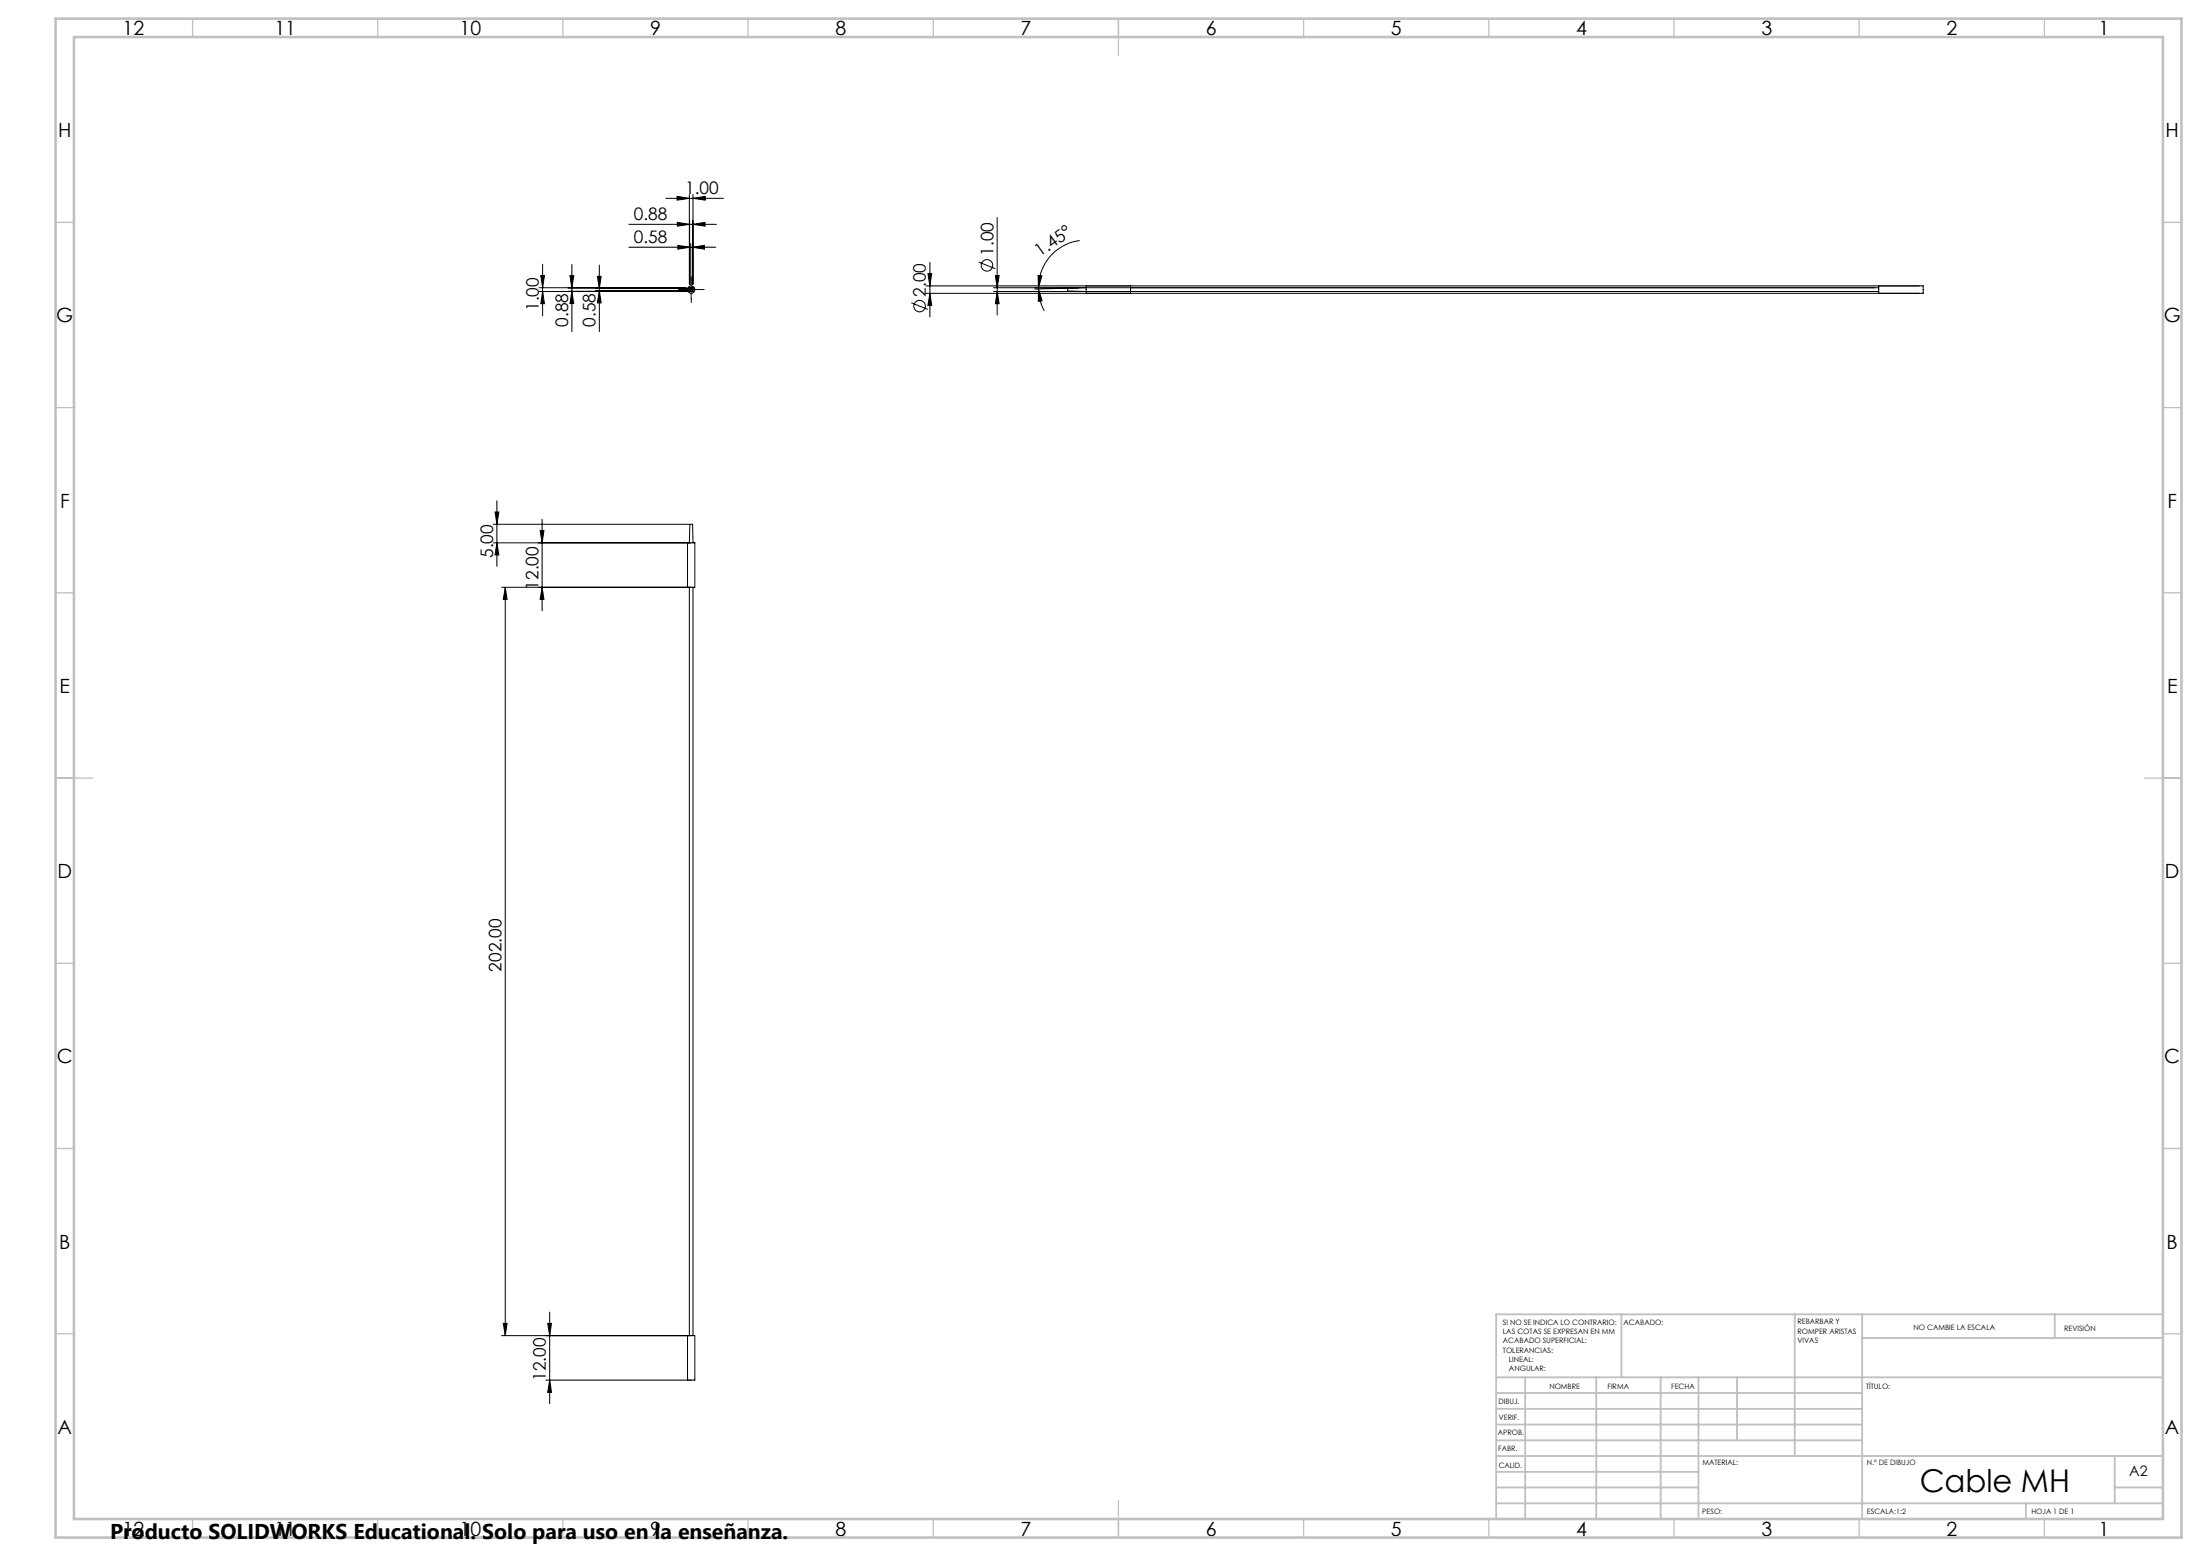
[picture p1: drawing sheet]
<svg xmlns="http://www.w3.org/2000/svg" width="594mm" height="420mm" viewBox="0 0 594 420" stroke-linecap="round" stroke-linejoin="round" font-family="sans-serif">
<g fill="none" stroke="#000" stroke-width=".27">
<path d="M179.8 53.5h15.5M182.8 53l3.3 .5-3.3 .5zM186.1 52.5v24.2M186.2 59.5v17.2M187.1 53.5l3.3-.5v1zM187.1 52.5v24.2M269.2 58.7v26.3M145.5 77.7h39.6M145.5 78.7h39.6M146 74.4h1l-.5 3.3zM146.5 78.7l.5 3.3h-1zM146.5 71.3v14"/>
<path d="M153.4 78.6h32.7M153.4 77.7h32.7M153.9 74.4h1l-.5 3.3zM154.4 78.6l.5 3.3h-1zM154.4 71.4v18.1M160.8 78.5h25.1M160.8 77.9h25.1M161.3 74.6h1l-.5 3.3zM161.8 78.5l.5 3.3h-1zM161.8 71.5v18M169.8 66.7h23.5M169.8 60.6h23.6"/>
<path d="M182.9 60l3.3 .6-3.3 .4zM183 66.2l3.3 .5-3.3 .6zM184.1 78.2h5M186.1 77.7v1M186.1 77.7h1M186.1 78.7h1M186.1 77.7l.2 .1M186.3 77.8h.7M186.3 78.5l-.2 .2M186.3 78.5h.7M186.3 77.8v.7M186.3 65.7v11.2"/>
<path d="M186.6 75.7v5M186.9 66.7l3.3-.5v1.1zM186.9 65.7v11.2M187 78.5l.1 .2M187 77.8v.7M187.1 60.6l3.3-.6v1zM187.1 77.7v1M187.1 77.7l-.1 .1M250 77.2h269.3v2h-269.3M250.5 73.9h1.1l-.5 3.3zM251.1 70.8v14.7M251.1 79.2l.5 3.3h-1.1z"/>
<path d="M264.3 70.7l4.4 1.8M268.3 77.7h239M268.3 78.7h239M268.7 74.4h1.1l-.6 3.3zM269.2 78.7l.6 3.3h-1.1zM280.3 74.3l1 .2-.9 3.2zM280.4 78l1 3.2-1 .1zM280.4 77.7v.3M280.4 78l.4 3.1 1.2 2.8M291.3 77.7l-11.9 .3M291.5 64.9a12.8 12.8 0 0 0-11.1 12.8M293.3 77.2v2"/>
<path d="M293.3 77.7l-5 .1v.7l5 .2M305.3 77.2v2M507.3 77.2v2M246.1 81.7l4.4 1.8M133.7 138.2h1l-.5 3.3zM134.2 135.2v17.7M133.2 146.5h53.4M133.2 141.5h52.8M134.2 146.5l.5 3.3h-1zM135.4 158.5h51.2M136.4 158.5v202M136.4 158.5l.5 3.3h-1z"/>
<path d="M145.8 143.2h1.1l-.5 3.3zM146.4 140.2v24.7M146.4 158.5l.5 3.3h-1.1zM185.6 146.5h2v12h-2zM186.1 158.5v202M186.1 146.5l.2-5h.7l.1 5M187.1 158.5v202M135.9 357.2h1l-.5 3.3zM147.9 357.2h1l-.5 3.3zM148.4 354.2v24.7M135.4 360.5h51.2M147.4 372.5h39.2"/>
<path d="M148.4 372.5l.5 3.3h-1zM185.6 360.5h2v12h-2z"/>
<circle cx="186.6" cy="78.2" r=".99"/>
<circle cx="266.5" cy="71.6" r="1.55"/>
<circle cx="248.3" cy="82.6" r="1.55"/>
</g>
<path d="M184.1 78.2h-1M186.6 75.7v-1M189.1 78.2h1M186.6 80.7v1" fill="none" stroke="#000" stroke-width=".27" stroke-dasharray="15.2 1.3 1.3 1.3"/>
<g fill="none" stroke="#c0c0c0" stroke-width=".35">
<path d="M52 5v5M102 5v5M152 5v5M202 5v5M252 5v5M302 5v10M352 5v5M402 5v5M452 5v5M502 5v5M552 5v5M15 60h5"/>
<path d="M584 60h5M15 110h5M584 110h5M15 160h5M584 160h5M15 210h10M579 210h10M15 260h5M584 260h5M15 310h5M584 310h5M15 360h5"/>
<path d="M584 360h5M52 410v5M102 410v5M152 410v5M202 410v5M252 410v5M302 405v10M352 410v5M402 410v5M452 410v5M502 410v5M552 410v5"/>
</g>
<g fill="none" stroke="#c0c0c0" stroke-width=".5">
<path d="M437.8 354.8v17M484.6 354.8v38.2M502.8 354.8v55.2M554.8 354.8v6.4M584 354.8h-180v55.2M404 371.8h180M404 376h98.8M411.8 371.8v38.2M431 371.8v38.2M448.4 371.8v38.2M458.6 371.8v38.2M469 371.8v17"/>
<path d="M502.8 361.2h81.2M404 388.8h98.8M404 384.5h98.8M404 380.3h98.8M404 397.3h54.6M404 393h180M571 393v12.8M404 405.8h180M404 401.5h54.6M547 405.8v4.2M571 401.5h13"/>
</g>
<path d="M15 5h574v410h-574zM20 10h564v400h-564z" fill="none" stroke="#c0c0c0" stroke-width=".7"/>
<g fill="#000">
<path d="M182.8 53l3.3 .5-3.3 .5zM187.1 53.5l3.3-.5v1zM183 66.2l3.3 .5-3.3 .6zM186.9 66.7l3.3-.5v1.1zM182.9 60l3.3 .6-3.3 .4zM187.1 60.6l3.3-.6v1z"/>
<path d="M146.5 78.7l.5 3.3h-1zM146 74.4h1l-.5 3.3zM161.8 78.5l.5 3.3h-1zM161.3 74.6h1l-.5 3.3zM154.4 78.6l.5 3.3h-1zM153.9 74.4h1l-.5 3.3zM148.4 372.5l.5 3.3h-1zM147.9 357.2h1l-.5 3.3zM135.9 357.2h1l-.5 3.3zM136.4 158.5l.5 3.3h-1zM146.4 158.5l.5 3.3h-1.1zM145.8 143.2h1.1l-.5 3.3zM134.2 146.5l.5 3.3h-1zM133.7 138.2h1l-.5 3.3z"/>
<path d="M251.1 79.2l.5 3.3h-1.1zM250.5 73.9h1.1l-.5 3.3z"/>
<path d="M269.2 78.7l.6 3.3h-1.1zM268.7 74.4h1.1l-.6 3.3z"/>
<path d="M280.4 78v3.3l1-.1zM280.3 74.3l.1 3.4 .9-3.2z"/>
</g>
<text font-size="8.5" x="518.3" y="402.7">Cable MH</text>
<text font-size="5.8" x="29.7" y="415.3">Producto SOLIDWORKS Educational. Solo para uso en la enseñanza.</text>
<g font-size="5.3">
<text x="33.1" y="9.5">12</text>
<text x="74.1" y="9.5">11</text>
<text x="124.1" y="9.5">10</text>
<text x="175.6" y="9.5">9</text>
<text x="225.6" y="9.5">8</text>
<text x="275.6" y="9.5">7</text>
<text x="325.6" y="9.5">6</text>
<text x="375.6" y="9.5">5</text>
<text x="425.6" y="9.5">4</text>
<text x="475.6" y="9.5">3</text>
<text x="525.6" y="9.5">2</text>
<text x="566.6" y="9.5">1</text>
<text x="15.7" y="37">H</text>
<text x="584.7" y="37">H</text>
<text x="15.2" y="87">G</text>
<text x="584.2" y="87">G</text>
<text x="16.2" y="137">F</text>
<text x="585.2" y="137">F</text>
<text x="16.1" y="187">E</text>
<text x="585.1" y="187">E</text>
<text x="15.5" y="237">D</text>
<text x="584.5" y="237">D</text>
<text x="15.4" y="287">C</text>
<text x="584.4" y="287">C</text>
<text x="16" y="337.1">B</text>
<text x="585" y="337.1">B</text>
<text x="15.5" y="387">A</text>
<text x="584.5" y="387">A</text>
<text x="33.1" y="414.5">12</text>
<text x="74.1" y="414.5">11</text>
<text x="124.1" y="414.5">10</text>
<text x="175.6" y="414.5">9</text>
<text x="225.6" y="414.5">8</text>
<text x="275.6" y="414.5">7</text>
<text x="325.6" y="414.5">6</text>
<text x="375.6" y="414.5">5</text>
<text x="425.6" y="414.5">4</text>
<text x="475.6" y="414.5">3</text>
<text x="525.6" y="414.5">2</text>
<text x="566.6" y="414.5">1</text>
</g>
<g font-size="4.7">
<text x="185" y="52.5">1.00</text>
<text x="171.1" y="59.5">0.88</text>
<text x="171.1" y="65.7">0.58</text>
<text x="268.2" y="69" transform="rotate(-90 268.2 69)">1.00</text>
<text x="280.8" y="69.5" transform="rotate(-35 280.8 69.5)">1.45°</text>
<text x="145.5" y="84" transform="rotate(-90 145.5 84)">1.00</text>
<text x="250" y="80" transform="rotate(-90 250 80)">2.00</text>
<text x="153.4" y="88.2" transform="rotate(-90 153.4 88.2)">0.88</text>
<text x="160.8" y="88.2" transform="rotate(-90 160.8 88.2)">0.58</text>
<text x="133.2" y="150.6" transform="rotate(-90 133.2 150.6)">5.00</text>
<text x="145.4" y="159.2" transform="rotate(-90 145.4 159.2)">12.00</text>
<text x="135.4" y="262.2" transform="rotate(-90 135.4 262.2)">202.00</text>
<text x="147.4" y="372.8" transform="rotate(-90 147.4 372.8)">12.00</text>
</g>
<text font-size="3.9" x="574.9" y="398.5">A2</text>
<g font-size="2">
<text x="405.8" y="357.6">SI NO SE INDICA LO CONTRARIO:</text>
<text x="438.4" y="357.6">ACABADO:</text>
<text x="485.3" y="357.5">REBARBAR Y</text>
<text x="485.3" y="360">ROMPER ARISTAS</text>
<text x="516.6" y="359">NO CAMBIE LA ESCALA</text>
<text x="557.3" y="359.2">REVISIÓN</text>
<text x="405.8" y="360.1">LAS COTAS SE EXPRESAN EN MM</text>
<text x="405.8" y="362.6">ACABADO SUPERFICIAL:</text>
<text x="405.8" y="365.1">TOLERANCIAS:</text>
<text x="485.3" y="362.5">VIVAS</text>
<text x="407.4" y="367.6">LINEAL:</text>
<text x="407.4" y="370.1">ANGULAR:</text>
<text x="418.3" y="375">NOMBRE</text>
<text x="434" y="374.9">FIRMA</text>
<text x="451.2" y="374.9">FECHA</text>
<text x="503.9" y="374.9">TÍTULO:</text>
<text x="404.6" y="379.1">DIBUJ.</text>
<text x="404.7" y="383.3">VERIF.</text>
<text x="404.4" y="387.4">APROB.</text>
<text x="404.5" y="391.8">FABR.</text>
<text x="459.6" y="395.5">MATERIAL:</text>
<text x="504.1" y="395.5">N.º DE DIBUJO</text>
<text x="404.7" y="396.1">CALID.</text>
<text x="459.6" y="408.5">PESO:</text>
<text x="504.1" y="408.6">ESCALA:1:2</text>
<text x="548.5" y="408.6">HOJA 1 DE 1</text>
</g>
</svg>
